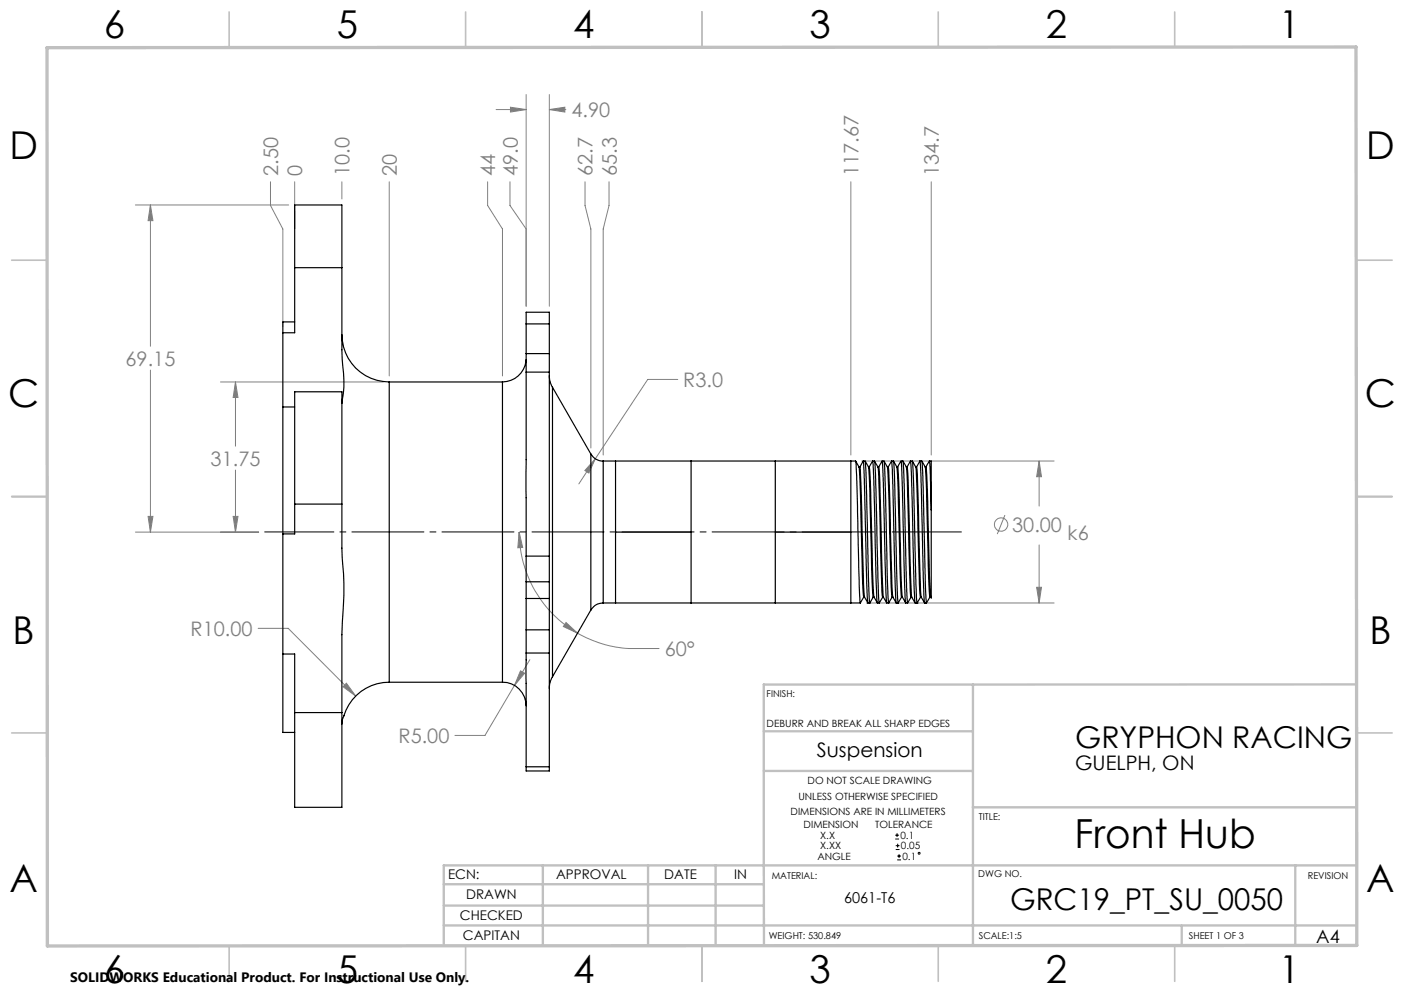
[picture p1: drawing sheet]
<svg xmlns="http://www.w3.org/2000/svg" width="297mm" height="210mm" viewBox="0 0 297 210" stroke-linecap="round" stroke-linejoin="round" font-family="sans-serif">
<g fill="none" stroke="#808080" stroke-width=".21">
<path d="M111.3 20v44.8M116.2 20v44.8M57.2 38.4v5.1l2.6 4.9v20.7M62.3 38.4v10M72.3 38.4v3.7M82.3 38.4v41.1M103.2 38.4v5.1l3.1 4.9v31.1M105 23.2h6.3M107.9 38.4v5.1l3.4 4.9M108 22.7l3.3 .5-3.3 .5zM116.2 23.2l3.3-.5v1zM116.2 23.2h3.5"/>
<path d="M123.8 38.4v5.1l1.2 4.9v46.3M128.8 38.4v5.1l-1.2 4.9v47.8M180 38.4v57.8M197 38.4v57.8M28.6 43.3h32.5M31.8 43.3l.5 3.4h-1zM31.8 43.3v29.9M31.8 78.3v34.2M46.6 80.8h34.5M49.8 80.8l.5 3.3h-1zM49.8 80.8v13.6M49.8 99.4v13.1"/>
<path d="M125.9 97l-1.3 3-.9-.5zM125.9 97l-3.5 5.3M143.4 80.2h-6.4l-11.1 16.8M182.3 97.5h40.7M219.8 97.5l.5 3.3h-1zM219.8 97.5v9.5M28.6 112.5h26.1M31.3 109.2h1l-.5 3.3zM49.3 109.2h1l-.5 3.3zM109.8 112.5l.8 3.3h-1.1zM109.8 112.5a24.7 24.7 0 0 0 12.4 21.4M212.6 108.9l-1.6 4.1"/>
<path d="M219.8 115.2v12.3M54.6 132.9h6.4l14.2 14.3M112.1 139.5l-3.3 5.4M119.7 131.6l2.5 2.3-3-1.4zM122.2 133.9a24.7 24.7 0 0 0 10.9 3.3h6.3M183.3 127.5h39.7M219.3 124.2h1l-.5 3.3zM73.3 144.5l1.9 2.7-2.6-2zM108.8 144.9l-6.2 10.6h-6.4M110.1 141.9l.9 .5-2.2 2.5z"/>
<circle cx="211.8" cy="110.9" r="1.42"/>
</g>
<g fill="none" stroke="#000" stroke-width=".21">
<path d="M189.4 177.4h.8M189.4 176.6h.8M189.5 179.7h.8M189.5 178.8h.8M189.8 176.2v.8M189.9 178.4v.8M189.8 181.8h.8M189.8 181h.8M190.2 180.6v.9"/>
<circle cx="194.4" cy="180.4" r=".2"/>
</g>
<path d="M56 112.5h147.4" fill="none" stroke="#000" stroke-width=".21" stroke-dasharray="15.2 1.3 1.3 1.3" stroke-dashoffset=".6"/>
<g fill="none" stroke="#c0c0c0" stroke-width=".35">
<path d="M48.5 2.5v7.5M98.5 2.5v7.5M148.5 2.5v7.5M198.5 2.5v7.5M248.5 2.5v7.5M2.5 55h7.5M287 55h7.5M2.5 105h7.5M287 105h7.5M2.5 155h7.5M287 155h7.5M48.5 200v7.5"/>
<path d="M98.5 200v7.5M148.5 200v7.5M198.5 200v7.5M248.5 200v7.5"/>
</g>
<g fill="none" stroke="#c0c0c0" stroke-width=".5">
<path d="M161.6 154.6h44.2M205.8 144.8v55.2M287 144.7l-125.4 .1v55.2M161.6 163h44.2M205.8 170.7h81.2M93.9 195.7h193.1M93.9 191.5h67.7M93.9 187h67.7M114.8 183v17M137.1 183v17M151.4 183v17M250 195.8v4.2"/>
<path d="M274 183v16.9M287 183h-193.1v17"/>
</g>
<path d="M9.9 10.1l276.9-.2 .2 190-277 .2z" fill="none" stroke="#c0c0c0" stroke-width=".7"/>
<path d="M219.8 97.5l.5 3.3h-1zM219.3 124.2h1l-.5 3.3zM49.3 109.2h1l-.5 3.3zM49.8 80.8l.5 3.3h-1zM31.3 109.2h1l-.5 3.3zM31.8 43.3l.5 3.4h-1zM109.8 112.5l.8 3.3h-1.1zM119.7 131.6l2.5 2.3-3-1.4zM108 22.7l3.3 .5-3.3 .5zM116.2 23.2l3.3-.5v1zM125.9 97l-2.2 2.5 .9 .5zM73.3 144.5l-.7 .7 2.6 2zM110.1 141.9l-1.3 3 2.2-2.5z" fill="#808080"/>
<g fill="none" stroke="#000" stroke-width=".25">
<path d="M62.3 56.6v13.8h-2.5M62.3 56.6v-13.3h10v13.3M62.3 56.6h10M72.3 56.6v9.1a105.6 105.6 0 0 0 .4 14.6v2.5l-.4 2.5M59.8 70.4v15.7M62.3 68.1h-2.5v2.3M72.3 70.8a10 10 0 0 0 10 10M111.3 76.1v.2a5 5 0 0 1-5 4.5M111.3 78.7v38.9M111.3 74.8v3.9M111.3 68.5v6.3M111.3 68.5v-2.5h4.9v2.5"/>
<path d="M111.3 78.7h4.9M111.3 74.8h4.9M111.3 68.5h4.9M116.2 79.4a5.1 5.1 0 0 0 .7 2.5M116.2 78.7v38.9M116.2 74.8v3.9M116.2 68.5v6.3M59.8 86.1v26.8M59.8 86.1h2.5M82.3 80.8v63.5M82.3 80.8h24M106.3 80.8v63.5"/>
<path d="M116.9 81.9v61.2M116.9 81.9l8.1 14.1M125 96a2.94 2.94 0 0 0 2.6 1.5M125 96v33M127.6 97.5v30M127.6 97.5h53.4M130.2 97.5v15M146.2 97.5v15M164 97.5v15M180 97.5v15M181 97.5a3.6 3.6 0 0 1 .9 2.9l.5 21.2 .3 4.7M181 97.5l.3 4.3 .5 21.8 .2 3.9"/>
<path d="M181.7 98.7h.2M182.6 97.5l-.7 1.3 .3 5.1 .5 19.6 .2 2.8M182.6 97.5l.2 3.8 .5 22.1 .3 4.1M182.6 97.5h.4l.2 2.5 .5 23 .3 4.5M183 97.5a3.6 3.6 0 0 1 .9 2.9l.5 21.2 .3 4.7M183.7 98.7h.2M184.6 97.5h.4M185 97.5a3.4 3.4 0 0 1 .9 2.9l.8 25.9M185 97.5l.2 4 .5 20.7 .3 5.3M185.7 98.7h.2M186.6 97.5l-.7 1.3a125.3 125.3 0 0 1 .5 12.7l.5 14.8M186.6 97.5l.2 3.5 .5 20.4 .3 6.1"/>
<path d="M186.6 97.5h.4M187 97.5a3.6 3.6 0 0 1 .9 2.9l.6 23.1 .2 2.8M187 97.5l.3 6.7 .4 18.3 .3 5M187.7 98.7h.2M188.6 97.5l-.7 1.3 .3 5.1 .5 19.6 .2 2.8M188.6 97.5l.3 5 .3 16.9 .4 8.1M188.6 97.5h.4l.1 1 .7 26.4 .2 2.6M189 97.5a3.6 3.6 0 0 1 .9 2.9l.5 21.2 .3 4.7M189.7 98.7h.2M189.9 98.8l.3 5.1 .4 17.7 .3 4.7M190.6 97.5l-.7 1.3M190.6 97.5l.3 5.5 .5 21.4 .2 3.1"/>
<path d="M190.6 97.5h.4M191 97.5l.3 4.9 .6 24.7 .1 .4 .7-1.2h.2l.7 1.2-.3-7.3-.5-19.4-.2-3.3M191 97.5a3.4 3.4 0 0 1 .9 2.9l.6 24.5 .2 1.4M191.7 98.7h.2M192.6 97.5l-.7 1.3a125.3 125.3 0 0 1 .5 12.7l.5 14.8M192.6 97.5h.4M193 97.5a3.6 3.6 0 0 1 .9 2.9l.6 23.1 .2 2.8M193 97.5l.3 5.6 .4 20.4 .3 4M193.7 98.7h.2M194.6 97.5l-.7 1.3 .2 1.6 .8 25.9M194.6 97.5l.2 3.6 .5 20.9 .3 5.5M194.6 97.5h.4l.1 .2 .1 2.2 .6 23.8 .2 3.8"/>
<path d="M194.6 97.5h.1M195 97.5a3.6 3.6 0 0 1 .9 2.9l.5 21.2 .3 4.7M195.7 98.7h.2M196.6 97.5l-.7 1.3a453.2 453.2 0 0 1 .8 24.7l.2 2.8M196.6 97.5l.4 10.3M196.6 97.5h.4v10.3M196.6 97.5h.1M59.8 112.9v25.4M62.3 106.6v-23.7h10v23.7M62.3 106.6v6.3h-2.5M62.3 106.6h10M72.3 106.6v3.4a121 121 0 0 0 .4 13.3v2.6a376.4 376.4 0 0 0-.4 24.8"/>
<path d="M111.3 117.6v5.4M111.3 117.6h4.9M116.2 117.6v5.4M130.2 112.5v15M130.2 112.5h16M146.2 112.5v15M164 112.5v15M164 112.5h16M180 112.5v15M197 107.8v18.7l-.3-.2-.7 1.2M59.8 138.3h2.5v12.4M59.8 138.3v16.6h2.5"/>
<path d="M111.3 123v3.6M111.3 133.2v4.9M111.3 126.6v6.6M111.3 138.1v24.1M111.3 123h4.9M111.3 126.6h4.9M111.3 133.2h4.9M111.3 138.1h4.9M116.2 123v3.6M116.2 133.2v4.9M116.2 126.6v6.6M116.2 138.1v24.1"/>
<path d="M125 129l-8.1 14.1M127.6 127.5a2.94 2.94 0 0 0-2.6 1.5M127.6 127.5h54.4M182 127.5l.7-1.2h.2l.7 1.2M183.6 127.5h.4M184 127.5l.7-1.2h.2l.7 1.2M184 127.5h.1M184.9 126.3l-.3-4.7-.5-19.6-.2-3.2 .7-1.3 .3 4.2 .4 21.7 .3 4.1M185.6 127.5h.4M186 127.5h.1M186.7 126.3h.2l.7 1.2M186.7 126.3l-.7 1.2"/>
<path d="M187.6 127.5h.4M188 127.5h.1M188.7 126.3h.2l.7 1.2M188.7 126.3l-.7 1.2M189.6 127.5h.1M189.6 127.5h.4M190 127.5l.7-1.2h.2l.7 1.2M191.6 127.5h.4M193.6 127.5h.4M194 127.5l.7-1.2h.2l.7 1.2M194 127.5h.1M195.6 127.5h.1"/>
<path d="M195.6 127.5h.4M62.3 150.7v20h10v-20M62.3 150.7h10M82.3 144.3a10 10 0 0 0-9.6 7.1l-.3 1-.1 .7M82.3 144.3h24M106.3 144.3a5 5 0 0 1 5 5M116.9 143.1a5.1 5.1 0 0 0-.7 2.5M111.3 162.2v.8h4.9v-.8M111.3 162.2h4.9"/>
</g>
<text font-size="8.5" x="227.3" y="179.3">Front Hub</text>
<g font-size="8.1">
<text x="22" y="8">6</text>
<text x="71.2" y="8">5</text>
<text x="121.2" y="8">4</text>
<text x="171.3" y="8">3</text>
<text x="221.3" y="8">2</text>
<text x="270.5" y="8">1</text>
<text x="2" y="33.6">D</text>
<text x="289" y="33.6">D</text>
<text x="1.7" y="86.1">C</text>
<text x="288.7" y="86.1">C</text>
<text x="2.7" y="136.1">B</text>
<text x="289.7" y="136.1">B</text>
<text x="2" y="188.6">A</text>
<text x="289" y="188.6">A</text>
<text x="22" y="208">6</text>
<text x="71.2" y="208">5</text>
<text x="121.2" y="208">4</text>
<text x="171.3" y="208">3</text>
<text x="221.3" y="208">2</text>
<text x="270.5" y="208">1</text>
</g>
<g font-size="6.3">
<text x="227.4" y="158.2">GRYPHON RACING</text>
<text x="213.7" y="192.5">GRC19_PT_SU_0050</text>
</g>
<g font-size="4.2" fill="#808080">
<text x="120.9" y="24.8">4.90</text>
<text x="58.9" y="37.2" transform="rotate(-90 58.9 37.2)">2.50</text>
<text x="63.9" y="37.2" transform="rotate(-90 63.9 37.2)">0</text>
<text x="73.9" y="37.2" transform="rotate(-90 73.9 37.2)">10.0</text>
<text x="83.9" y="37.2" transform="rotate(-90 83.9 37.2)">20</text>
<text x="104.8" y="37.2" transform="rotate(-90 104.8 37.2)">44</text>
<text x="109.5" y="37.2" transform="rotate(-90 109.5 37.2)">49.0</text>
<text x="125.4" y="37.2" transform="rotate(-90 125.4 37.2)">62.7</text>
<text x="130.5" y="37.2" transform="rotate(-90 130.5 37.2)">65.3</text>
<text x="181.6" y="37.2" transform="rotate(-90 181.6 37.2)">117.67</text>
<text x="198.6" y="37.2" transform="rotate(-90 198.6 37.2)">134.7</text>
<text x="26.6" y="77.3">69.15</text>
<text x="144.6" y="81.8">R3.0</text>
<text x="44.6" y="98.5">31.75</text>
<text x="214.1" y="112.5">30.00</text>
<text x="225.8" y="114.3">k6</text>
<text x="40.3" y="134.5">R10.00</text>
<text x="140.6" y="138.7">60°</text>
<text x="84.3" y="157.1">R5.00</text>
</g>
<g font-size="4.2">
<text x="172.8" y="160.2">Suspension</text>
<text x="227.4" y="162.8">GUELPH, ON</text>
</g>
<text font-size="3.9" x="278.4" y="199.3">A4</text>
<text font-size="3.2" x="178.6" y="190.9">6061-T6</text>
<text font-size="2.9" x="14.9" y="207.6">SOLIDWORKS Educational Product. For Instructional Use Only.</text>
<g font-size="2.8">
<text x="94.8" y="185.9">ECN:</text>
<text x="117.6" y="185.9">APPROVAL</text>
<text x="140.5" y="185.9">DATE</text>
<text x="155.3" y="185.9">IN</text>
<text x="98.6" y="190.2">DRAWN</text>
<text x="97.3" y="194.5">CHECKED</text>
<text x="97.9" y="198.9">CAPITAN</text>
</g>
<g font-size="2.1">
<text x="162.2" y="153.7">DEBURR AND BREAK ALL SHARP EDGES</text>
<text x="170.8" y="165.8">DO NOT SCALE DRAWING</text>
<text x="167.2" y="172.4">DIMENSIONS ARE IN MILLIMETERS</text>
<text x="168.9" y="169.2">UNLESS OTHERWISE SPECIFIED</text>
<text x="170" y="175.2">DIMENSION</text>
<text x="173.5" y="179.6">X.XX</text>
<text x="173.5" y="177.4">X.X</text>
<text x="185.2" y="175.2">TOLERANCE</text>
<text x="190.5" y="177.4">0.1</text>
<text x="190.6" y="179.6">0.05</text>
<text x="172.9" y="181.8">ANGLE</text>
<text x="190.9" y="181.8">0.1</text>
</g>
<g font-size="2">
<text x="162.2" y="147.5">FINISH:</text>
<text x="207.1" y="173.3">TITLE:</text>
<text x="163.3" y="185.9">MATERIAL:</text>
<text x="207" y="185.5">DWG NO.</text>
<text x="276.7" y="185.9">REVISION</text>
<text x="162.6" y="198.5">WEIGHT: 530.849</text>
<text x="207.1" y="198.6">SCALE:1:5</text>
<text x="251.5" y="198.6">SHEET 1 OF 3</text>
</g>
</svg>
